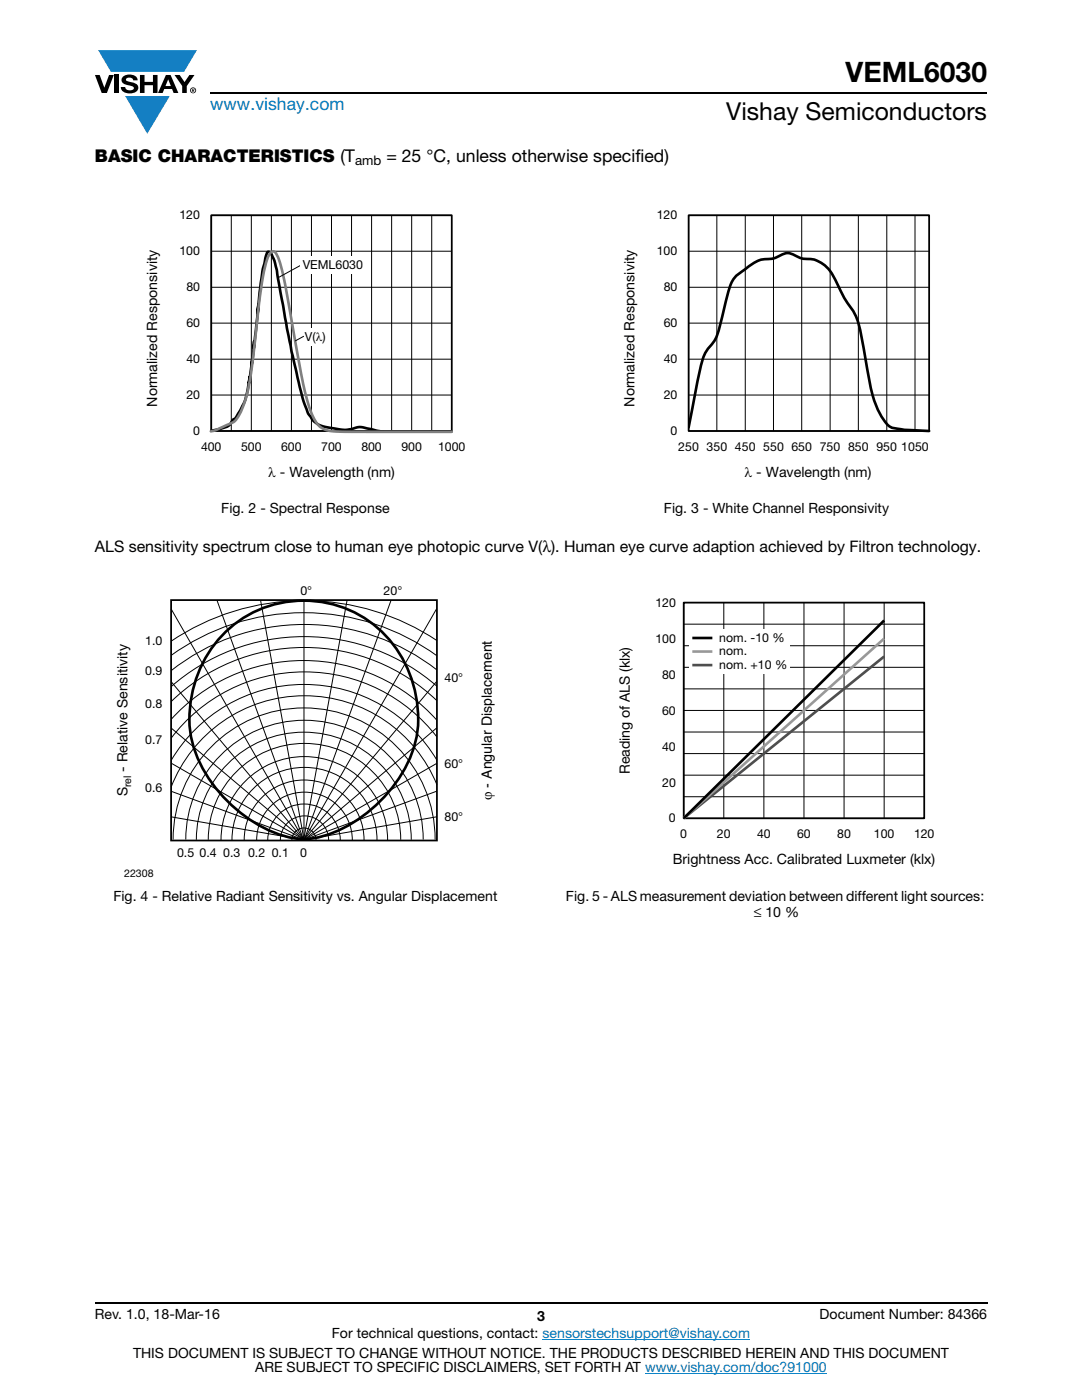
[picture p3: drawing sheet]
<svg xmlns="http://www.w3.org/2000/svg" width="216mm" height="279mm" viewBox="0 0 216 279" stroke-linecap="round" stroke-linejoin="round" font-family="sans-serif">
<g fill="#147fc3">
<path d="M19.6 10h19.7l-2.6 4.3h-1.1h-13.5z"/>
<path d="M25 19.2h8.9l-4.5 7.5z"/>
</g>
<g fill="#000">
<path d="M18.9 15h1l.9 2.5 1-2.5h.9l-1.4 3.6h-1zM22.9 15h.9v3.6h-.9zM24.6 15.3a2.1 2.1 0 0 1 2.8 .3l.1 .4h-.9a.79 .79 0 0 0-.7-.5 .79 .79 0 0 0-.8 .4l.3 .3 1 .2a1.08 1.08 0 0 1 1.2 1 1.08 1.08 0 0 1-1.1 1.2 1.73 1.73 0 0 1-2.4-1.2h.9a.96 .96 0 0 0 .8 .6 .96 .96 0 0 0 .9-.4 1.31 1.31 0 0 0-1.2-.6 1.03 1.03 0 0 1-1.1-.6 1.03 1.03 0 0 1 .2-1.1zM27.9 15h.9v1.3h1.7v-1.3h.9v3.6h-.9v-1.6h-1.7v1.6h-.9zM34.8 15h1.1l.9 1.4 1-1.4h1l-1.5 2.2v1.4h-.9v-1.4z"/>
<path d="M33.6 15.9l.5 1.3h-1.1zM33.1 15l-1.6 3.6h1l.3-.8h1.5l.3 .8h1l-1.6-3.6z"/>
<path d="M38.4 17.8h.2v.2h-.2zM38.3 17.7v.7h.1v-.3l.4 .3-.2-.3 .2-.2-.1-.2z"/>
<path d="M38.1 18a.46 .46 0 0 1 .9 0 .46 .46 0 0 1-.9 0zM37.9 18a.6 .6 0 0 0 1.2 0 .6 .6 0 0 0-1.2 0z"/>
</g>
<path d="M42 18.6h155M18.9 260h178.1" fill="none" stroke="#000" stroke-width=".36"/>
<path d="M108.2 267.3h41.5M128.7 274h36.3" fill="none" stroke="#007ec4" stroke-width=".2"/>
<path d="M29 41.8h63.9v54h-63.9z" fill="#fff"/>
<g fill="none" stroke="#000" stroke-width=".2">
<path d="M42.2 57.3h47.9M42.2 50.1h47.9M46.2 43v43M50.2 43v43M54.1 43v43M58.1 43v43M62.1 43v43M66.1 43v43M70.1 43v43M74.1 43v43M78.1 43v43M82.1 43v43"/>
<path d="M86.1 43v43M90.1 43h-47.9v43h47.9M42.2 78.8h47.9M42.2 71.7h47.9M42.2 64.5h47.9"/>
</g>
<path d="M42.2 43h47.9v43h-47.9z" fill="none" stroke="#000" stroke-width=".35"/>
<path d="M42.1 86l1.9-.4a3 3 0 0 0 2.5-1.8 4.9 4.9 0 0 0 1.6-2.2 16.1 16.1 0 0 0 1.7-6.4l-.1 1.3 .7-5 .3-3.4v1.4v-.3l1.3-12.7 .5-2.9 .5-2.4 .4-.9a.93 .93 0 0 1 1 .9 22.7 22.7 0 0 1 1.4 6.1l2.4 12.9 2.3 9.6a10.2 10.2 0 0 0 2.3 4.4 8.8 8.8 0 0 0 4.4 1.4 7.8 7.8 0 0 0 4.5-.4l2.8 .6a15.7 15.7 0 0 0 4.9 .3h10.6" fill="none" stroke="#000" stroke-width=".53"/>
<path d="M42.1 86.1l.8-.2 2.4-1.1a3.7 3.7 0 0 0 2.7-2.5 36.1 36.1 0 0 0 2.6-11.6l.5-5.1a79.5 79.5 0 0 1 2.2-13.8l.4-.9a.8 .8 0 0 1 .8-.8 .8 .8 0 0 1 .8 .8 61.7 61.7 0 0 1 2.7 11.9l1.6 9a46.3 46.3 0 0 0 3.1 11.9 4.6 4.6 0 0 0 4.7 2.4l22.7 .1" fill="none" stroke="#808080" stroke-width=".53"/>
<path d="M60.1 65.5h5.6v3.5h-5.6z" fill="#fff"/>
<path d="M60.1 52.9l-4.7 2.5M60.6 67.1l-1.7 1" fill="none" stroke="#000" stroke-width=".2"/>
<g fill="#fff">
<path d="M60 51.1h13.2v3.6h-13.2z"/>
<path d="M124.3 41.8h61.3v54h-61.3z"/>
</g>
<g fill="none" stroke="#000" stroke-width=".2">
<path d="M137.4 57.3h48M137.4 50.1h48M143 43v43M148.7 43v43M154.3 43v43M160 43v43M165.6 43v43M171.3 43v43M176.9 43v43M182.6 43v43M185.4 43h-48v43h48M137.4 78.8h48"/>
<path d="M137.4 71.7h48M137.4 64.5h48"/>
</g>
<path d="M137.4 43h48v43h-48z" fill="none" stroke="#000" stroke-width=".35"/>
<path d="M137.4 85.3l1.2-6.1a55.2 55.2 0 0 1 1.9-8.4l.8-1.2 .7-.9a9.9 9.9 0 0 0 1.9-4.6 41.8 41.8 0 0 1 2.3-8.2l.9-1 1.2-.9a7.5 7.5 0 0 1 5.1-2.3l.9-.1 1-.4a2.91 2.91 0 0 1 3.8 0l1.4 .5a6.2 6.2 0 0 1 6.2 4.2 25 25 0 0 0 3.5 6.2 24.3 24.3 0 0 1 2.3 8.1 47.7 47.7 0 0 0 2.7 11.5l1 2a3.5 3.5 0 0 0 3.6 2l5.6 .3" fill="none" stroke="#000" stroke-width=".53"/>
<path d="M23.1 116.7h75.7v58.8h-75.7z" fill="#fff"/>
<g fill="none" stroke="#000" stroke-width=".2">
<path d="M43.3 119.8l17.3 47.8M52 119.9l8.7 47.7M60.7 119.9v47.7M69.3 119.8l-8.7 47.8M78 119.8l-17.3 47.8 26.5-22.4M34.1 121.5l26.5 46.1M34.1 136l26.5 31.6M34.1 130.8a45.4 45.4 0 0 1 53.1 .1M87.1 121.5l-26.4 46.1M87.2 135.9l-26.5 31.7M87.2 127.8a47.8 47.8 0 0 0-53.1 .2M87.2 133.7a43 43 0 0 0-53.1 .1"/>
<path d="M87.2 139.8a38.2 38.2 0 0 0-53.1 .2M87.2 137a40.3 40.3 0 0 0-53.1 0M34.1 157.9l26.5 9.7M34.1 145.3l26.5 22.3M34.1 143.6a35.6 35.6 0 0 1 53.1 .1M34.1 152.3l26.6 15.3M87.2 152.3l-26.5 15.3M87.2 157.9l-26.5 9.7M87.2 156.6a28.5 28.5 0 0 0-26.7-17.7 28.5 28.5 0 0 0-26.4 18.2M87.2 151.7a30.8 30.8 0 0 0-53.1 .1M87.2 147.1a33.4 33.4 0 0 0-53.1 .2M34.1 163l26.5 4.6"/>
<path d="M34.5 167.6a26.1 26.1 0 0 1 26.2-26.3 26.1 26.1 0 0 1 26.1 26.3M37.1 167.6a23.7 23.7 0 0 1 23.7-23.9 23.7 23.7 0 0 1 23.6 23.9M39.2 167.6a21.4 21.4 0 0 1 21.4-21.5 21.4 21.4 0 0 1 21.5 21.5M41.6 167.6a19.2 19.2 0 0 1 19.2-19.2 19.2 19.2 0 0 1 19.2 19.2M44.1 167.6a16.6 16.6 0 0 1 16.6-16.6 16.6 16.6 0 0 1 16.6 16.6M46.3 167.6a14.5 14.5 0 0 1 14.5-14.4 14.5 14.5 0 0 1 14.4 14.4M48.7 167.6a12 12 0 0 1 12-11.9 12 12 0 0 1 11.9 11.9M51.2 167.6a9.5 9.5 0 0 1 9.6-9.5 9.5 9.5 0 0 1 9.5 9.5M53.4 167.7a7.2 7.2 0 0 1 7.3-7.2 7.2 7.2 0 0 1 7.2 7.2M55.9 167.6a4.8 4.8 0 0 1 4.9-4.8 4.8 4.8 0 0 1 4.8 4.8M58.2 167.7a2.41 2.41 0 0 1 2.4-2.5 2.41 2.41 0 0 1 2.5 2.5M87.2 163l-26.5 4.6"/>
</g>
<path d="M60.6 119.9a22.8 22.8 0 0 1 22.6 19.9 21.6 21.6 0 0 1-5.3 17.9 26.8 26.8 0 0 1-15.7 9.7l-1.6 .1M60.7 119.9a22.8 22.8 0 0 0-22.6 19.9 21.6 21.6 0 0 0 5.3 17.9 26.8 26.8 0 0 0 15.6 9.7l1.7 .1" fill="none" stroke="#000" stroke-width=".53"/>
<path d="M34.1 119.8h53.1v47.9h-53.1z" fill="none" stroke="#000" stroke-width=".35"/>
<path d="M123.3 119.1h63.3v54h-63.3z" fill="#fff"/>
<path d="M136.4 120.3h48v43h-48z" fill="none" stroke="#000" stroke-width=".35"/>
<g fill="none" stroke="#000" stroke-width=".2">
<path d="M136.4 124.6h48M136.4 128.9h48M136.4 133.2h48M136.4 137.5h48M144.4 120.3v43M152.4 120.3v43M160.4 120.3v43M168.4 120.3v43M176.4 120.3v43M184.4 120.3h-48v43h48M136.4 141.8h48M136.4 146.1h48"/>
<path d="M136.4 150.4h48M136.4 154.7h48M136.4 159h48"/>
</g>
<path d="M137.6 125.5h20v9h-20z" fill="#fff"/>
<path d="M138.1 127.3h4M176.4 123.8l-40 39.5" fill="none" stroke="#000" stroke-width=".53"/>
<path d="M138.1 130h4M176.4 127.4l-40 35.9" fill="none" stroke="#999" stroke-width=".53"/>
<path d="M138.1 132.7h4M176.4 131l-40 32.3" fill="none" stroke="#4d4d4d" stroke-width=".53"/>
<text font-size="5.6" x="168.7" y="16.4">VEML6030</text>
<text font-size="4.9" x="144.9" y="24">Vishay Semiconductors</text>
<text font-size="3.5" fill="#007ec4" x="42" y="21.9">www.vishay.com</text>
<g font-size="3.5">
<text x="18.9" y="32.3">BASIC CHARACTERISTICS (T</text>
<text x="77.1" y="32.3">= 25 °C, unless otherwise specified)</text>
</g>
<text font-size="3.2" x="18.9" y="110.1">ALS sensitivity spectrum close to human eye photopic curve V(λ). Human eye curve adaption achieved by Filtron technology.</text>
<g font-size="2.8">
<text x="31.4" y="81.1" transform="rotate(-90 31.4 81.1)">Normalized Responsivity</text>
<text x="126.6" y="81.1" transform="rotate(-90 126.6 81.1)">Normalized Responsivity</text>
<text x="53.5" y="95.2">λ - Wavelength (nm)</text>
<text x="148.6" y="95.2">λ - Wavelength (nm)</text>
<text x="44.2" y="102.4">Fig. 2 - Spectral Response</text>
<text x="132.5" y="102.4">Fig. 3 - White Channel Responsivity</text>
<text x="25.5" y="154" transform="rotate(-90 25.5 154)">- Relative Sensitivity</text>
<text x="125.6" y="154.5" transform="rotate(-90 125.6 154.5)">Reading of ALS (klx)</text>
<text x="25.5" y="159" transform="rotate(-90 25.5 159)">S</text>
<text x="98.1" y="159.7" transform="rotate(-90 98.1 159.7)">ϕ - Angular Displacement</text>
<text x="134.2" y="172.5">Brightness Acc. Calibrated Luxmeter (klx)</text>
<text x="22.6" y="179.7">Fig. 4 - Relative Radiant Sensitivity vs. Angular Displacement</text>
<text x="112.9" y="179.7">Fig. 5 - ALS measurement deviation between different light sources:</text>
<text x="150.4" y="182.9">≤ 10 %</text>
<text x="18.9" y="263.3">Rev. 1.0, 18-Mar-16</text>
<text x="107.2" y="263.6">3</text>
<text x="163.6" y="263.3">Document Number: 84366</text>
<text x="66.2" y="267.1">For technical questions, contact: sensorstechsupport@vishay.com</text>
<text x="26.5" y="271">THIS DOCUMENT IS SUBJECT TO CHANGE WITHOUT NOTICE. THE PRODUCTS DESCRIBED HEREIN AND THIS DOCUMENT</text>
<text x="50.9" y="273.8">ARE SUBJECT TO SPECIFIC DISCLAIMERS, SET FORTH AT www.vishay.com/doc?91000</text>
</g>
<text font-size="2.6" x="70.9" y="33">amb</text>
<g font-size="2.5">
<text x="35.8" y="43.8">120</text>
<text x="131.1" y="43.8">120</text>
<text x="35.8" y="51">100</text>
<text x="60.4" y="53.7">VEML6030</text>
<text x="131.1" y="51">100</text>
<text x="37.2" y="58.1">80</text>
<text x="132.4" y="58.1">80</text>
<text x="37.2" y="65.3">60</text>
<text x="132.4" y="65.3">60</text>
<text x="60.9" y="68">V(λ)</text>
<text x="37.2" y="72.5">40</text>
<text x="132.4" y="72.5">40</text>
<text x="37.2" y="79.7">20</text>
<text x="132.4" y="79.7">20</text>
<text x="38.6" y="86.8">0</text>
<text x="40.1" y="90">400</text>
<text x="48.1" y="90">500</text>
<text x="56.1" y="90">600</text>
<text x="64.1" y="90">700</text>
<text x="72.1" y="90">800</text>
<text x="80.1" y="90">900</text>
<text x="87.4" y="90">1000</text>
<text x="133.8" y="86.8">0</text>
<text x="135.3" y="90">250 350 450 550 650 750 850 950 1050</text>
<text x="59.9" y="118.8">0°</text>
<text x="76.5" y="118.8">20°</text>
<text x="130.8" y="121.1">120</text>
<text x="29" y="128.8">1.0</text>
<text x="130.8" y="128.3">100</text>
<text x="143.5" y="128.1">nom. -10 %</text>
<text x="143.5" y="130.8">nom.</text>
<text x="29" y="134.7">0.9</text>
<text x="88.7" y="136.1">40°</text>
<text x="132.1" y="135.4">80</text>
<text x="143.5" y="133.5">nom. +10 %</text>
<text x="29" y="141.3">0.8</text>
<text x="132.1" y="142.6">60</text>
<text x="29" y="148.5">0.7</text>
<text x="132.1" y="149.8">40</text>
<text x="88.7" y="153.2">60°</text>
<text x="29" y="158">0.6</text>
<text x="132.1" y="157">20</text>
<text x="88.7" y="163.8">80°</text>
<text x="133.5" y="164.1">0</text>
<text x="135.7" y="167.3">0</text>
<text x="143.1" y="167.3">20</text>
<text x="151.1" y="167.3">40</text>
<text x="159.1" y="167.3">60</text>
<text x="167.1" y="167.3">80</text>
<text x="174.4" y="167.3">100</text>
<text x="182.4" y="167.3">120</text>
<text x="35.3" y="171">0.5</text>
<text x="39.8" y="171">0.4</text>
<text x="44.6" y="171">0.3</text>
<text x="49.5" y="171">0.2</text>
<text x="54.2" y="171">0.1</text>
<text x="59.9" y="171">0</text>
</g>
<g font-size="2.1">
<text x="26.2" y="157.1" transform="rotate(-90 26.2 157.1)">rel</text>
<text x="24.8" y="175">22308</text>
</g>
</svg>
